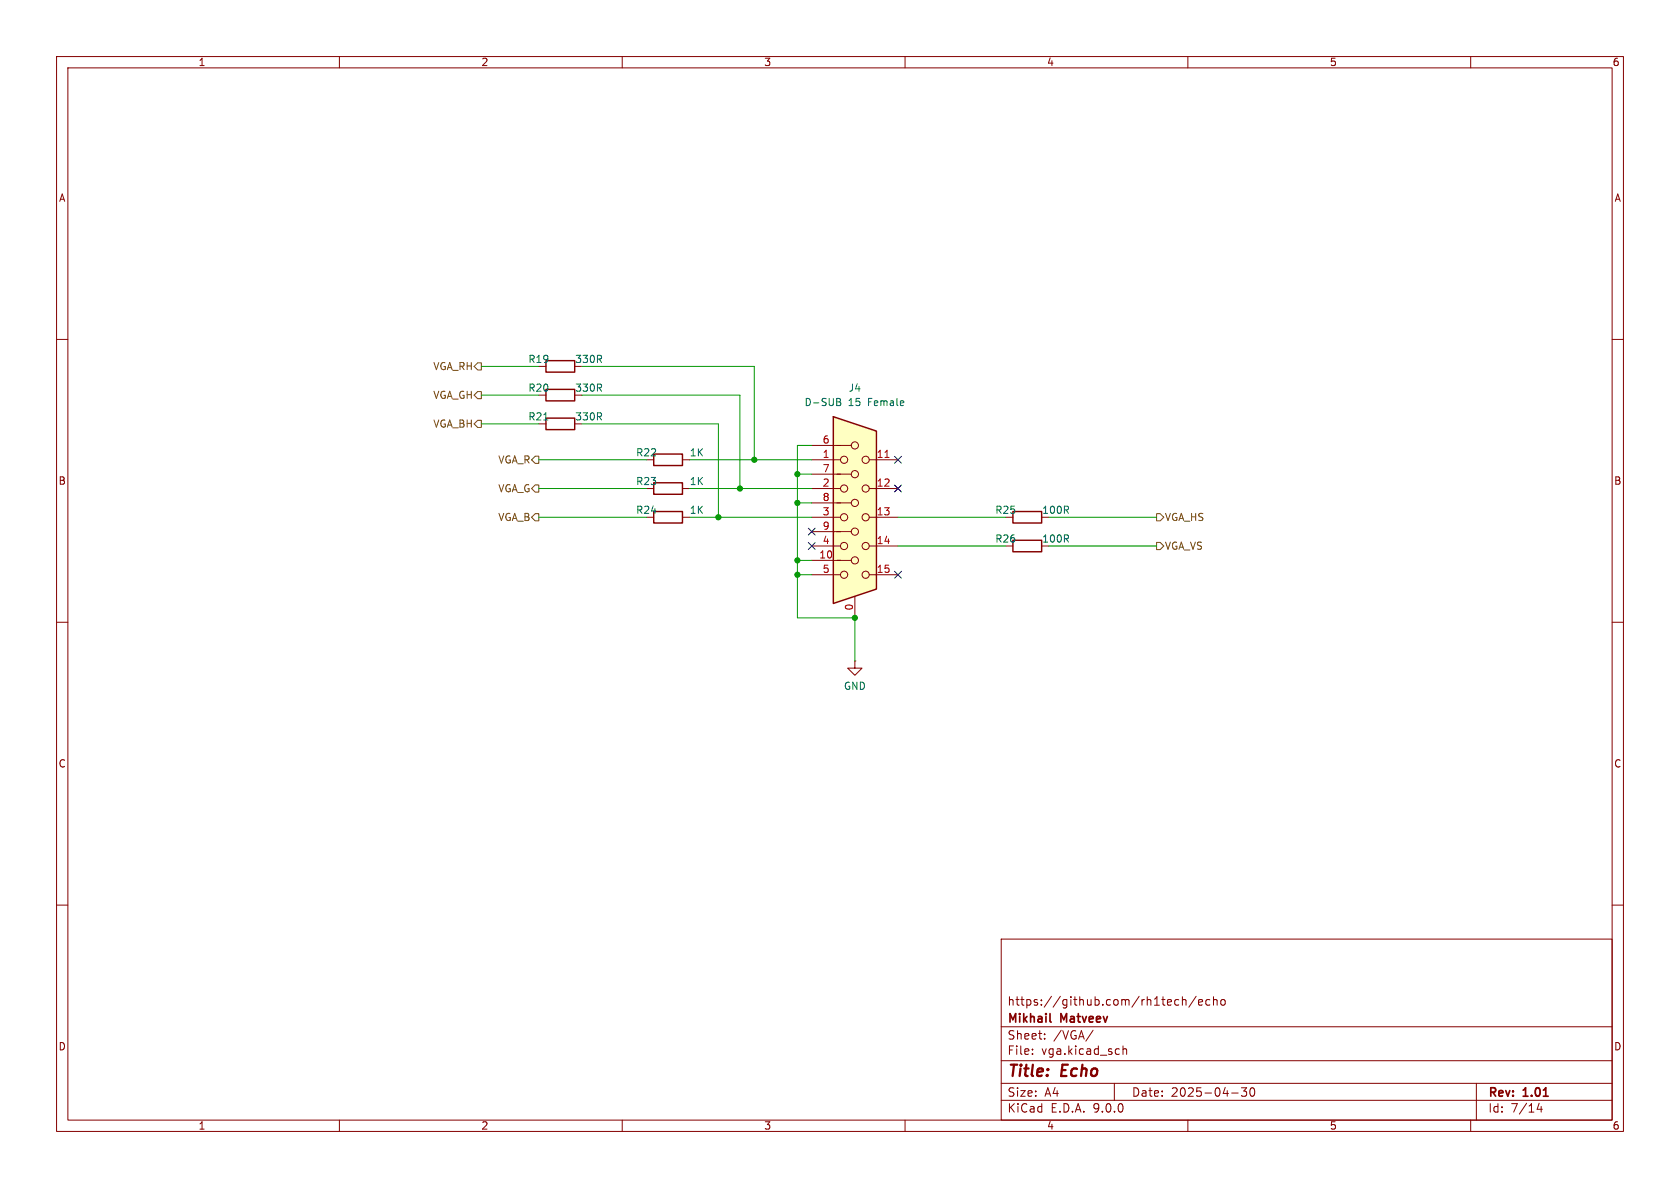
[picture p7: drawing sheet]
<svg xmlns="http://www.w3.org/2000/svg" width="297mm" height="210mm" viewBox="0 0 297 210" stroke-linecap="round" stroke-linejoin="round" font-family="sans-serif">
<g fill="none" stroke="#840000" stroke-width=".18">
<path d="M10 10h277v190h-277zM12 12h273v186h-273zM60 10v2M110 10v2M160 10v2M210 10v2M260 10v2M10 60h2M285 60h2M120.6 91.4h1.3M120.6 81.3h1.3M120.6 86.4h1.3"/>
<path d="M10 110h2M285 110h2M10 160h2M177 166h108v32h-108zM207.7 177.6l.3 .1 .4-.1M208.4 176.8l-.4-.1-.3 .1M209 176.8l.2-.1 .4 .1 .1 .9M209 176.2v1.5M211.5 176.1l-1.3 2M211.9 177.2l.7-.1-.1-.3-.4-.1-.2 .2 .1 .7h.5M213.9 176.8l-.4-.1-.3 .3v.4l.1 .2h.6M214.5 176.8l.2-.1 .4 .1 .1 .9"/>
<path d="M214.5 176.2v1.5M215.9 176.8l.2-.1 .4 .1 .1 .6-.1 .2-.4 .1-.2-.1zM285 160h2M60 198v2M110 198v2M160 198v2M177 194.5h108M177 191.5h108M177 187.5h108M177 181.5h108M182.5 186.3v.1M182.5 185.5v.1"/>
<path d="M184.7 183.6v.1M184.7 182.8v.1M193.2 182.1l-1.2 2M197 191.5v3M198.5 184.9v1.5M198.5 185.5l.2-.1 .4 .1 .1 .9M210 198v2M217.7 193.2h1.2M219.5 192.3h.9l-.5 .6 .4 .1v.7l-.2 .1h-.4l-.2-.1M221.1 192.4l.2-.1a.81 .81 0 0 1 .6 .6 .81 .81 0 0 1-.3 .8l-.1 .1a.81 .81 0 0 1-.4-1.4zM260 198v2M261 191.5v6.5"/>
<path d="M272.1 195l-.4 1.1h1M272.5 195.6v1"/>
</g>
<path d="M185.6 180.5l.2 .2" fill="none" stroke="#840000" stroke-width=".3"/>
<path d="M96.5 68.8h5.1v2.1h-5.1zM96.5 73.9h5.1v2h-5.1zM115.6 90.4h5v2.1h-5zM115.6 80.3h5v2h-5zM115.6 85.3h5v2.1h-5z" fill="none" stroke="#840000" stroke-width=".25"/>
<path d="M96.1 74.2h.8" fill="none" stroke="#006464" stroke-width=".18"/>
<path d="M147.3 73.7l7.6 2.5v27.9l-7.6 2.6z" fill="#ffffc2"/>
<path d="M96.5 63.8h5.1v2h-5.1zM147.3 73.7l7.6 2.5v27.9l-7.6 2.6zM179.1 90.4h5v2.1h-5zM179.1 95.5h5v2h-5z" fill="none" stroke="#840000" stroke-width=".25"/>
<g fill="none" stroke="#840000" stroke-width=".18">
<path d="M143.5 78.7h7M143.5 83.8h7M143.5 88.9h7M143.5 94h7M143.5 99.1h7M143.5 81.3h5.1M143.5 86.4h5.1M143.5 91.4h5.1M143.5 96.5h5.1M153.7 81.3h5M153.7 86.4h5M153.7 91.4h5"/>
<path d="M153.7 96.5h5M143.5 101.6h5.1M151.1 116.8v1.3h1.3l-1.3 1.3-1.2-1.3h1.2M151.1 116.8h.1M151.1 105.4v3.8M153.7 101.6h5"/>
<circle cx="151.1" cy="78.7" r=".63"/>
<circle cx="149.2" cy="81.3" r=".63"/>
<circle cx="149.2" cy="91.4" r=".63"/>
<circle cx="149.2" cy="86.4" r=".63"/>
<circle cx="149.2" cy="96.5" r=".63"/>
<circle cx="151.1" cy="99.1" r=".63"/>
<circle cx="151.1" cy="88.9" r=".63"/>
<circle cx="151.1" cy="83.8" r=".63"/>
<circle cx="151.1" cy="94" r=".63"/>
<circle cx="153" cy="81.3" r=".63"/>
<circle cx="153" cy="96.5" r=".63"/>
<circle cx="153" cy="91.4" r=".63"/>
<circle cx="153" cy="86.4" r=".63"/>
<circle cx="149.2" cy="101.6" r=".63"/>
<circle cx="153" cy="101.6" r=".63"/>
</g>
<path d="M156.5 80.9h.7" fill="none" stroke="#a90000" stroke-width=".18"/>
<path d="M147.9 70.4l.6 .2 .1 .2-.3 .2M147.9 71h.4M148.3 71l.4 .3-.1 .3-.7 .1" fill="none" stroke="#006464" stroke-width=".18"/>
<path d="M84.5 74.3h.6v1.3h-.6l-.7-.7zM84.5 69.2h.6v1.3h-.6l-.7-.6zM84.5 64.1h.6v1.3h-.6l-.7-.6zM94.6 80.6h.6v1.3h-.6l-.6-.6zM94.6 85.7h.6v1.3h-.6l-.6-.6zM94.6 90.8h.6v1.3h-.6l-.6-.7zM204.5 90.8h.6l.6 .6-.6 .7h-.6zM204.5 95.9h.6l.6 .6-.6 .7h-.6z" fill="none" stroke="#725600" stroke-width=".18"/>
<g fill="none" stroke="#009600" stroke-width=".18">
<path d="M85.1 69.9h10.1M85.1 74.9h10.1M85.1 64.8h10.1M102.9 69.9h27.9v16.5M102.9 74.9h24.1v16.5M102.9 64.8h30.4v16.5M143.5 78.7h-2.5v30.5h10.1v7.6M95.2 91.4h19.1M95.2 86.4h19.1M95.2 81.3h19.1M121.9 91.4h21.6M121.9 86.4h21.6"/>
<path d="M121.9 81.3h21.6M141 99.1h2.5M141 88.9h2.5M141 83.8h2.5M158.7 96.5h19.1M158.7 91.4h19.1M185.4 96.5h19.1M185.4 91.4h19.1M141 101.6h2.5"/>
</g>
<path d="M142.9 95.9l1.2 1.2M142.9 93.4l1.2 1.2M144.1 95.9l-1.2 1.2M144.1 93.4l-1.2 1.2M158.1 80.7l1.3 1.2M158.1 85.8l1.3 1.2M159.4 80.7l-1.3 1.2M159.4 85.8l-1.3 1.2M158.1 101l1.3 1.2M159.4 101l-1.3 1.2" fill="none" stroke="#000084" stroke-width=".18"/>
<g fill="#009600" stroke="#009600" stroke-width=".18">
<circle cx="151.1" cy="109.2" r=".46"/>
<circle cx="141" cy="88.9" r=".46"/>
<circle cx="141" cy="83.8" r=".46"/>
<circle cx="141" cy="101.6" r=".46"/>
<circle cx="141" cy="99.1" r=".46"/>
<circle cx="130.8" cy="86.4" r=".46"/>
<circle cx="133.3" cy="81.3" r=".46"/>
<circle cx="127" cy="91.4" r=".46"/>
</g>
<g font-size="2.8" fill="#840000">
<text x="178" y="190.9">Title:</text>
<text x="187.7" y="190.9">Echo</text>
</g>
<g font-size="2.1" fill="#840000">
<text x="178" y="178">https://github.com/rh1tech/echo</text>
<text x="178" y="184">Sheet:</text>
<text x="178" y="181.2">Mikhail</text>
<text x="186.2" y="184">/VGA/</text>
<text x="187.6" y="181.2">Matveev</text>
<text x="178" y="186.7">File:</text>
<text x="184.1" y="186.7">vga.kicad_sch</text>
<text x="178" y="196.9">KiCad</text>
<text x="178" y="194.1">Size:</text>
<text x="184.7" y="194.1">A4</text>
<text x="185.7" y="196.9">E.D.A.</text>
<text x="193.3" y="196.9">9.0.0</text>
<text x="200" y="194.1">Date:</text>
<text x="207" y="194.1">2025-04-30</text>
<text x="263" y="194.3">Rev:</text>
<text x="263" y="196.9">Id:</text>
<text x="267.1" y="196.9">7/14</text>
<text x="269.4" y="194.3">1.01</text>
</g>
<g font-size="1.8" fill="#840000">
<text x="35" y="11.9">1</text>
<text x="85" y="11.9">2</text>
<text x="135" y="11.9">3</text>
<text x="185" y="11.9">4</text>
<text x="235" y="11.9">5</text>
<text x="285" y="11.9">6</text>
<text x="10.3" y="35.9">A</text>
<text x="285.3" y="35.9">A</text>
<text x="10.3" y="85.9">B</text>
<text x="285.3" y="85.9">B</text>
<text x="10.3" y="135.9">C</text>
<text x="285.3" y="135.9">C</text>
<text x="10.3" y="185.9">D</text>
<text x="285.3" y="185.9">D</text>
<text x="35" y="199.9">1</text>
<text x="85" y="199.9">2</text>
<text x="135" y="199.9">3</text>
<text x="185" y="199.9">4</text>
<text x="235" y="199.9">5</text>
<text x="285" y="199.9">6</text>
</g>
<g font-size="1.8" fill="#725600">
<text x="76.5" y="65.6">VGA_RH</text>
<text x="76.5" y="70.7">VGA_GH</text>
<text x="76.5" y="75.8">VGA_BH</text>
<text x="88" y="82.1">VGA_R</text>
<text x="88" y="87.2">VGA_G</text>
<text x="88" y="92.3">VGA_B</text>
<text x="205.8" y="92.3">VGA_HS</text>
<text x="205.8" y="97.4">VGA_VS</text>
</g>
<g font-size="1.8" fill="#006464">
<text x="93.3" y="64.4">R19</text>
<text x="101.6" y="64.4">330R</text>
<text x="93.3" y="69.4">R20</text>
<text x="101.6" y="69.4">330R</text>
<text x="142.1" y="72">D-SUB</text>
<text x="149.9" y="69.4">J4</text>
<text x="150" y="72">15</text>
<text x="153.6" y="72">Female</text>
<text x="93.3" y="74.5">R21</text>
<text x="101.6" y="74.5">330R</text>
<text x="112.4" y="80.9">R22</text>
<text x="121.8" y="80.9">1K</text>
<text x="112.4" y="86">R23</text>
<text x="121.8" y="86">1K</text>
<text x="112.4" y="91">R24</text>
<text x="121.8" y="91">1K</text>
<text x="175.9" y="91">R25</text>
<text x="184.1" y="91">100R</text>
<text x="175.9" y="96.1">R26</text>
<text x="184.1" y="96.1">100R</text>
<text x="149.1" y="122.1">GND</text>
</g>
<g font-size="1.8" fill="#a90000">
<text x="145.3" y="78.5">6</text>
<text x="145.3" y="81">1</text>
<text x="145.3" y="83.6">7</text>
<text x="154.9" y="81">11</text>
<text x="145.3" y="86.1">2</text>
<text x="145.3" y="88.6">8</text>
<text x="154.9" y="86.1">12</text>
<text x="145.3" y="91.2">3</text>
<text x="145.3" y="93.7">9</text>
<text x="154.9" y="91.2">13</text>
<text x="144.7" y="98.8">10</text>
<text x="145.3" y="96.3">4</text>
<text x="145.3" y="101.3">5</text>
<text x="154.9" y="96.3">14</text>
<text x="154.9" y="101.3">15</text>
<text x="150.9" y="108" transform="rotate(-90 150.9 108)">0</text>
</g>
</svg>
